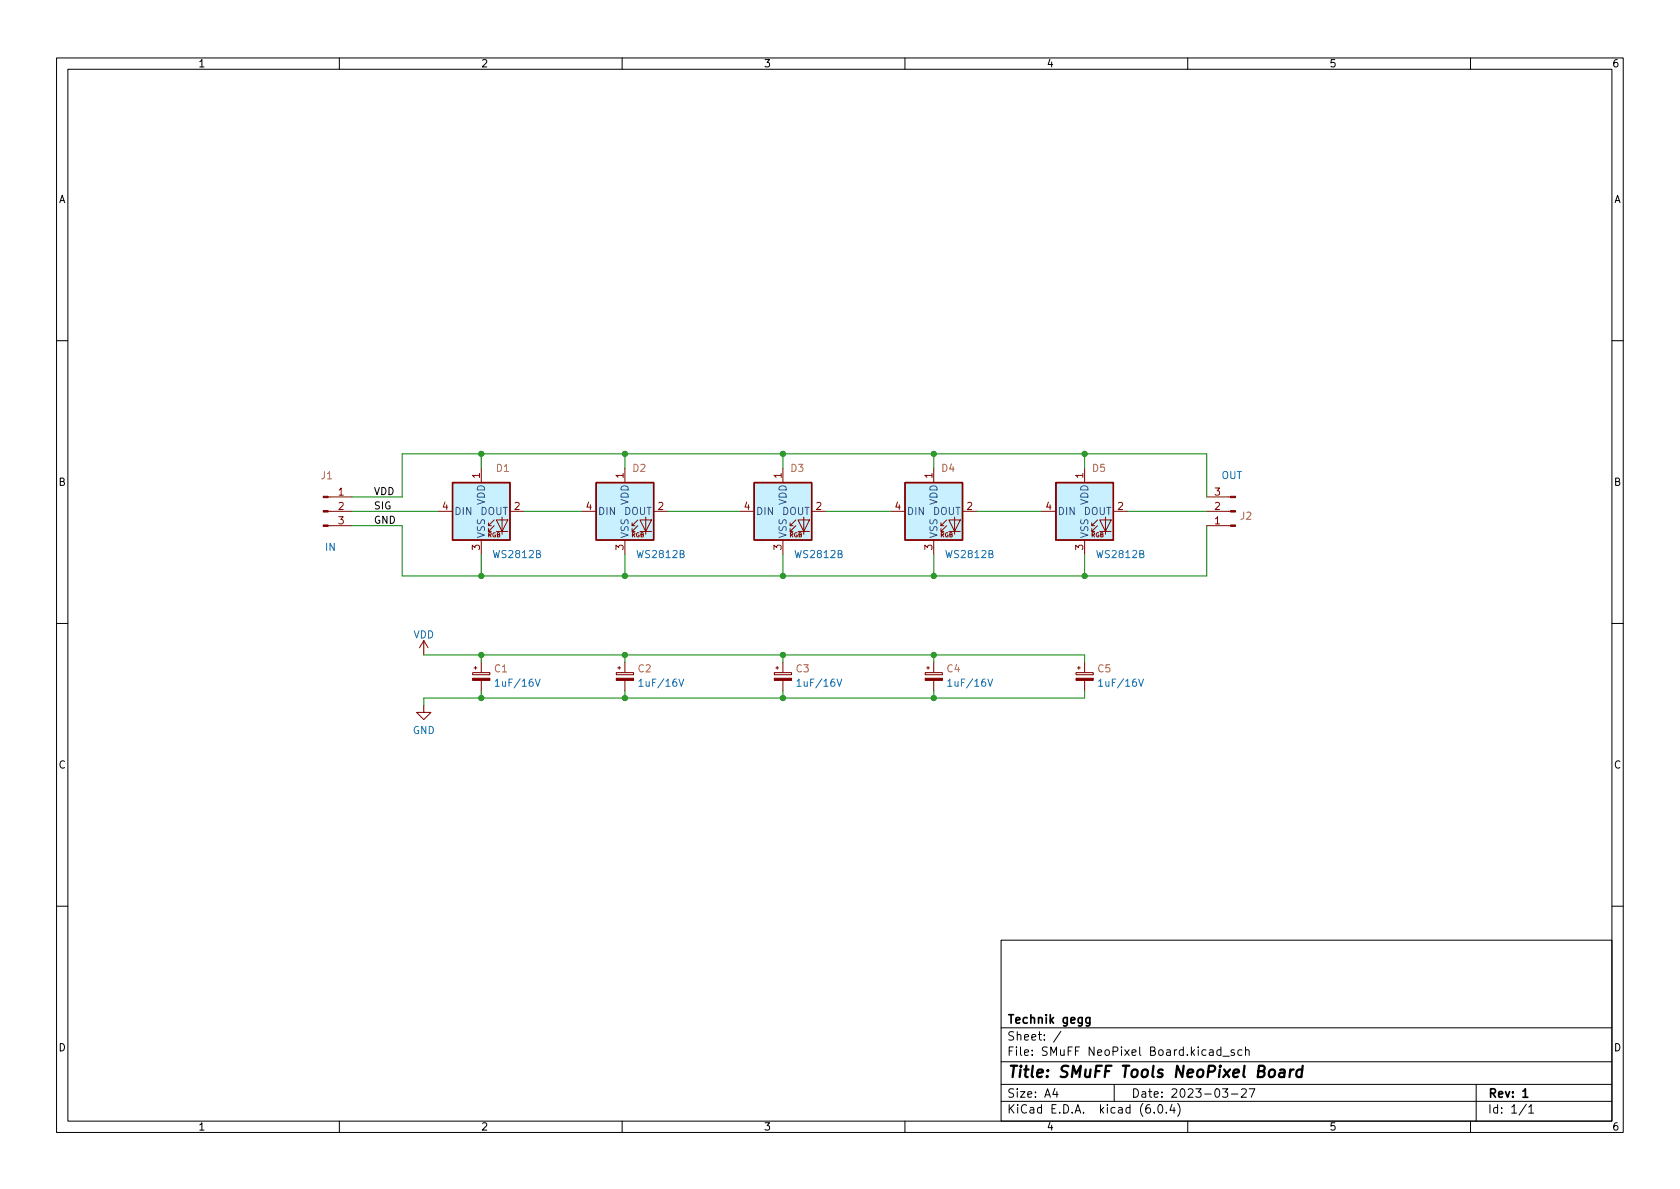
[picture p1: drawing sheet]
<svg xmlns="http://www.w3.org/2000/svg" width="297mm" height="210mm" viewBox="0 0 297 210" stroke-linecap="round" stroke-linejoin="round" font-family="sans-serif">
<g fill="none" stroke="#000" stroke-width=".18">
<path d="M10 10.2h277v190.1h-277zM12 12.2h273v186.1h-273zM60 10.2v2M110 10.2v2M160 10.2v2M210 10.2v2M260 10.2v2M10 60.2h2M285 60.2h2M10 110.2h2M285 110.2h2M10 160.2h2"/>
<path d="M177 166.3h108v32h-108zM285 160.2h2M60 198.3v2M110 198.3v2M160 198.3v2M177 194.8h108M177 191.8h108M177 187.8h108M177 181.8h108M186.5 192.5l-.4 1h1M186.9 193v1M187.6 182.4l-1.3 1.9"/>
<path d="M197 191.8v3M204.1 196.7v.1M204.9 195.4l.2-.1a.81 .81 0 0 1 .6 .7 .81 .81 0 0 1-.3 .8h-.2a.81 .81 0 0 1-.6-.6 .81 .81 0 0 1 .3-.8zM206.2 196.7v.1M207.2 195.3l-.3 1h.9M207.6 195.8v1M208.2 195.1a1.72 1.72 0 0 1 0 2.3M210 198.3v2M215.9 185.7l-.5-.1-.3 .3v.4l.2 .3h.6M215.9 185.1v1.5M216.1 192.5h1l-.5 .6 .4 .1v.7l-.2 .1h-.4l-.3-.1M216.2 186.8h1.2"/>
<path d="M217.7 193.5h1.2M218.2 185.7l-.3-.1-.3 .2 .1 .3 .5 .1v.4h-.6M219.5 192.7l.6-.2 .2 .2 .1 .3-1 1h1M219.6 185.7l-.5-.1-.2 .3v.4l.1 .3h.6M220.2 185.8l.2-.2 .4 .1 .1 .9M220.2 185.1v1.5M220.9 192.5h1l-.7 1.5M260 198.3v2M261 191.8v6.5M269.9 195.3l-1.3 1.9M270.3 195.8l.4-.5v1.5M270.3 196.8h.9"/>
</g>
<path d="M192.7 179.9v1.2l-.3 .3h-.3M192.7 180l-.4-.1-.3 .3v.4l.1 .3h.6M269.3 193l.4-.5v1.5M269.3 194h.8" fill="none" stroke="#000" stroke-width=".3"/>
<path d="M226.3 189.2l.2-.1 .6 .1-.1 1.3M227.1 189.6l-.6 .1a.4 .4 0 0 0-.4 .3 .4 .4 0 0 0 .3 .5l.6-.1M228.2 189.1l-.2 1.4M228.7 189.1l-.4 .1-.2 .3M230.2 189.2a.66 .66 0 0 0-.9 .3l-.1 .6 .1 .3 .2 .1 .6-.1M230.3 188.5l-.2 2" fill="none" stroke="#000" stroke-width=".4"/>
<g fill="#840000" stroke="#840000" stroke-width=".18">
<path d="M136.9 119.9h3.1v.4h-3.1z"/>
<path d="M163.6 119.9h3v.4h-3z"/>
<path d="M190.2 119.9h3.1v.4h-3.1z"/>
<path d="M217.6 87.8h.8v.2h-.8z"/>
<path d="M217.6 90.3h.8v.2h-.8z"/>
<path d="M217.6 92.8h.8v.3h-.8z"/>
<path d="M109 119.9h3v.4h-3z"/>
<path d="M57.1 92.8h.9v.3h-.9z"/>
<path d="M57.1 90.3h.9v.2h-.9z"/>
<path d="M57.1 87.8h.9v.2h-.9z"/>
<path d="M83.6 119.9h3v.4h-3z"/>
</g>
<g fill="none" stroke="#840000" stroke-width=".18">
<path d="M58 93h4.2M58 90.4h4.2M58 87.9h4.2M77.5 90.4h2.5M85.1 82.8v2.5M85.1 95.5v2.5M86.4 93h.5M87.4 93l-1 1v-.5M87.4 91.9l-1 1.1v-.5M87.8 91.9h2l-1 2.1zM87.8 94h2M88.8 91.4v3.1"/>
<path d="M90.2 90.4h2.5M102.9 90.4h2.5M110.5 82.8v2.5M110.5 95.5v2.5M111.8 93h.5M112.8 93l-1 1v-.5M112.8 91.9l-1 1.1v-.5M113.2 91.9h2l-1 2.1zM113.2 94h2M114.2 91.4v3.1M115.6 90.4h2.5M130.8 90.4h2.5"/>
<path d="M138.4 82.8v2.5M138.4 95.5v2.5M139.7 93h.5M140.7 93l-1 1v-.5M140.7 91.9l-1 1.1v-.5M141.1 91.9h2l-1 2.1zM141.1 94h2M142.1 91.4v3.1M143.5 90.4h2.5M157.5 90.4h2.5M165.1 82.8v2.5M165.1 95.5v2.5"/>
<path d="M166.4 93h.5M167.4 93l-1 1v-.5M167.4 91.9l-1 1.1v-.5M167.8 91.9h2l-1 2.1zM167.8 94h2M168.8 91.4v3.1M170.2 90.4h2.5M184.1 90.4h2.6M191.8 82.8v2.5M191.8 95.5v2.5M193 93h.5M194.1 93l-1.1 1v-.5"/>
<path d="M194.1 91.9l-1.1 1.1v-.5M194.4 91.9h2.1l-1 2.1zM194.4 94h2.1M195.5 91.4v3.1M196.8 90.4h2.6M213.4 93h4.2M213.4 90.4h4.2M213.4 87.9h4.2M74.9 113.3l-.7 1.2M74.9 113.3v2.5M74.9 113.3l.8 1.2M83.6 118.9h3v.4h-3z"/>
<path d="M83.8 118.1h.5M84.1 117.9v.5M85.1 117.1v1.8M109 118.9h3v.4h-3zM109.2 118.1h.5M109.5 117.9v.5M110.5 117.1v1.8M136.9 118.9h3.1v.4h-3.1zM137.2 118.1h.5M137.4 117.9v.5M138.4 117.1v1.8M163.6 118.9h3v.4h-3z"/>
<path d="M163.8 118.1h.5M164.1 117.9v.5M165.1 117.1v1.8M190.2 118.9h3.1v.4h-3.1zM190.5 118.1h.5M190.8 117.9v.5M191.8 117.1v1.8M74.9 124.7v1.3h1.3l-1.3 1.2-1.2-1.2h1.2M85.1 120.3v1.9M110.5 120.3v1.9M138.4 120.3v1.9M165.1 120.3v1.9"/>
<path d="M191.8 120.3v1.9"/>
</g>
<g fill="none" stroke="#0078c2" stroke-width=".18">
<path d="M87.6 120.5l.3-.4v1.3M87.6 121.4h.7M94.6 120.1l.5 1.3 .4-1.3M113 120.5l.3-.4v1.3M113 121.4h.7M120 120.1l.5 1.3 .4-1.3M140.9 120.5l.4-.4v1.3M140.9 121.4h.7M148 120.1l.4 1.3 .4-1.3M167.6 120.5l.3-.4v1.3M167.6 121.4h.7M174.7 120.1l.4 1.3 .4-1.3"/>
<path d="M194.3 120.5l.3-.4v1.3M194.3 121.4h.7M201.3 120.1l.4 1.3 .5-1.3"/>
</g>
<g fill="#c9f0ff" stroke="#c9f0ff" stroke-width=".18">
<path d="M160 85.3h10.2v10.2h-10.2z"/>
<path d="M133.3 85.3h10.2v10.2h-10.2z"/>
<path d="M186.7 85.3h10.1v10.2h-10.1z"/>
<path d="M105.4 85.3h10.2v10.2h-10.2z"/>
<path d="M80 85.3h10.2v10.2h-10.2z"/>
</g>
<path d="M80 85.3h10.2v10.2h-10.2zM105.4 85.3h10.2v10.2h-10.2zM133.3 85.3h10.2v10.2h-10.2zM160 85.3h10.2v10.2h-10.2zM186.7 85.3h10.1v10.2h-10.1z" fill="none" stroke="#840000" stroke-width=".25"/>
<g fill="none" stroke="#008400" stroke-width=".18">
<path d="M62.2 87.9h8.9v-7.6h142.3v7.6M62.2 90.4h15.3M62.2 93h8.9v8.8h142.3v-8.8M85.1 80.3v2.5M85.1 98v3.8M92.7 90.4h10.2M110.5 80.3v2.5M110.5 98v3.8M118.1 90.4h12.7M138.4 80.3v2.5M138.4 98v3.8M146 90.4h11.5"/>
<path d="M165.1 80.3v2.5M165.1 98v3.8M172.7 90.4h11.4M191.8 80.3v2.5M191.8 98v3.8M199.4 90.4h14M74.9 115.8h116.9v1.3M85.1 115.8v1.3M110.5 115.8v1.3M138.4 115.8v1.3M165.1 115.8v1.3M85.1 122.2v1.2"/>
<path d="M110.5 122.2v1.2M138.4 122.2v1.2M165.1 122.2v1.2M191.8 122.2v1.2h-116.9v1.3"/>
</g>
<g fill="#008400" stroke="#008400" stroke-width=".18">
<circle cx="165.1" cy="123.4" r=".46"/>
<circle cx="165.1" cy="115.8" r=".46"/>
<circle cx="165.1" cy="80.3" r=".46"/>
<circle cx="191.8" cy="101.8" r=".46"/>
<circle cx="138.4" cy="80.3" r=".46"/>
<circle cx="165.1" cy="101.8" r=".46"/>
<circle cx="138.4" cy="115.8" r=".46"/>
<circle cx="138.4" cy="123.4" r=".46"/>
<circle cx="191.8" cy="80.3" r=".46"/>
<circle cx="110.5" cy="80.3" r=".46"/>
<circle cx="110.5" cy="101.8" r=".46"/>
<circle cx="110.5" cy="123.4" r=".46"/>
<circle cx="110.5" cy="115.8" r=".46"/>
<circle cx="138.4" cy="101.8" r=".46"/>
<circle cx="85.1" cy="115.8" r=".46"/>
<circle cx="85.1" cy="123.4" r=".46"/>
<circle cx="85.1" cy="80.3" r=".46"/>
<circle cx="85.1" cy="101.8" r=".46"/>
</g>
<text font-size="2.8" x="178" y="190.6">Title: SMuFF Tools NeoPixel Board</text>
<g font-size="2.1">
<text x="178" y="184">Sheet: /</text>
<text x="178" y="181">Technik gegg</text>
<text x="178" y="186.7">File: SMuFF NeoPixel Board.kicad_sch</text>
<text x="178" y="196.9">KiCad E.D.A. kicad (6.0.4)</text>
<text x="178" y="194.1">Size: A4</text>
<text x="200" y="194.1">Date: 2023-03-27</text>
<text x="263" y="194.1">Rev: 1</text>
<text x="263" y="196.9">Id: 1/1</text>
</g>
<g font-size="1.8">
<text x="35" y="11.9">1</text>
<text x="85" y="11.9">2</text>
<text x="135" y="11.9">3</text>
<text x="185" y="11.9">4</text>
<text x="235" y="11.9">5</text>
<text x="285" y="11.9">6</text>
<text x="10.3" y="35.9">A</text>
<text x="285.3" y="35.9">A</text>
<text x="10.3" y="85.9">B</text>
<text x="66" y="87.5">VDD</text>
<text x="285.3" y="85.9">B</text>
<text x="66" y="92.6">GND</text>
<text x="66" y="90.1">SIG</text>
<text x="10.3" y="135.9">C</text>
<text x="285.3" y="135.9">C</text>
<text x="10.3" y="185.9">D</text>
<text x="285.3" y="185.9">D</text>
<text x="35" y="199.9">1</text>
<text x="85" y="199.9">2</text>
<text x="135" y="199.9">3</text>
<text x="185" y="199.9">4</text>
<text x="235" y="199.9">5</text>
<text x="285" y="199.9">6</text>
</g>
<g font-size="1.8" fill="#e57600">
<text x="87.8" y="83.4">D1</text>
<text x="111.9" y="83.4">D2</text>
<text x="139.8" y="83.4">D3</text>
<text x="166.5" y="83.4">D4</text>
<text x="193.2" y="83.4">D5</text>
<text x="56.8" y="84.7">J1</text>
<text x="219.3" y="91.9">J2</text>
<text x="87.4" y="118.9">C1</text>
<text x="112.8" y="118.9">C2</text>
<text x="140.8" y="118.9">C3</text>
<text x="167.4" y="118.9">C4</text>
<text x="194.1" y="118.9">C5</text>
</g>
<g font-size="1.8" fill="#840000">
<text x="59.8" y="87.6">1</text>
<text x="84.8" y="84.6" transform="rotate(-90 84.8 84.6)">1</text>
<text x="110.2" y="84.6" transform="rotate(-90 110.2 84.6)">1</text>
<text x="138.2" y="84.6" transform="rotate(-90 138.2 84.6)">1</text>
<text x="164.8" y="84.6" transform="rotate(-90 164.8 84.6)">1</text>
<text x="191.5" y="84.6" transform="rotate(-90 191.5 84.6)">1</text>
<text x="214.8" y="87.6">3</text>
<text x="59.8" y="90.2">2</text>
<text x="59.8" y="92.7">3</text>
<text x="78.2" y="90.2">4</text>
<text x="90.9" y="90.2">2</text>
<text x="103.6" y="90.2">4</text>
<text x="116.3" y="90.2">2</text>
<text x="131.6" y="90.2">4</text>
<text x="144.3" y="90.2">2</text>
<text x="158.3" y="90.2">4</text>
<text x="171" y="90.2">2</text>
<text x="184.9" y="90.2">4</text>
<text x="197.6" y="90.2">2</text>
<text x="214.8" y="92.7">1</text>
<text x="214.8" y="90.2">2</text>
<text x="84.8" y="97.3" transform="rotate(-90 84.8 97.3)">3</text>
<text x="110.2" y="97.3" transform="rotate(-90 110.2 97.3)">3</text>
<text x="138.2" y="97.3" transform="rotate(-90 138.2 97.3)">3</text>
<text x="164.8" y="97.3" transform="rotate(-90 164.8 97.3)">3</text>
<text x="191.5" y="97.3" transform="rotate(-90 191.5 97.3)">3</text>
</g>
<g font-size="1.8" fill="#325184">
<text x="85.7" y="89.3" transform="rotate(-90 85.7 89.3)">VDD</text>
<text x="111.1" y="89.3" transform="rotate(-90 111.1 89.3)">VDD</text>
<text x="139.1" y="89.3" transform="rotate(-90 139.1 89.3)">VDD</text>
<text x="165.7" y="89.3" transform="rotate(-90 165.7 89.3)">VDD</text>
<text x="192.4" y="89.3" transform="rotate(-90 192.4 89.3)">VDD</text>
<text x="80.3" y="91.1">DIN</text>
<text x="84.9" y="91.1">DOUT</text>
<text x="85.7" y="95.2" transform="rotate(-90 85.7 95.2)">VSS</text>
<text x="105.7" y="91.1">DIN</text>
<text x="110.3" y="91.1">DOUT</text>
<text x="111.1" y="95.2" transform="rotate(-90 111.1 95.2)">VSS</text>
<text x="133.6" y="91.1">DIN</text>
<text x="138.2" y="91.1">DOUT</text>
<text x="139.1" y="95.2" transform="rotate(-90 139.1 95.2)">VSS</text>
<text x="160.3" y="91.1">DIN</text>
<text x="164.9" y="91.1">DOUT</text>
<text x="165.7" y="95.2" transform="rotate(-90 165.7 95.2)">VSS</text>
<text x="186.9" y="91.1">DIN</text>
<text x="191.6" y="91.1">DOUT</text>
<text x="192.4" y="95.2" transform="rotate(-90 192.4 95.2)">VSS</text>
</g>
<g font-size="1.8" fill="#0078c2">
<text x="215.9" y="84.7">OUT</text>
<text x="57.5" y="97.4">IN</text>
<text x="87.4" y="98.7">WS2812B</text>
<text x="112.8" y="98.7">WS2812B</text>
<text x="140.7" y="98.7">WS2812B</text>
<text x="167.4" y="98.7">WS2812B</text>
<text x="194.1" y="98.7">WS2812B</text>
<text x="73.1" y="112.9">VDD</text>
<text x="88.1" y="121.4">1uF/16V</text>
<text x="113.5" y="121.4">1uF/16V</text>
<text x="141.4" y="121.4">1uF/16V</text>
<text x="168.1" y="121.4">1uF/16V</text>
<text x="194.8" y="121.4">1uF/16V</text>
<text x="73" y="129.8">GND</text>
</g>
<g font-size="1.1" fill="#840000">
<text x="86.2" y="95">RGB</text>
<text x="111.6" y="95">RGB</text>
<text x="139.5" y="95">RGB</text>
<text x="166.2" y="95">RGB</text>
<text x="192.9" y="95">RGB</text>
</g>
</svg>
